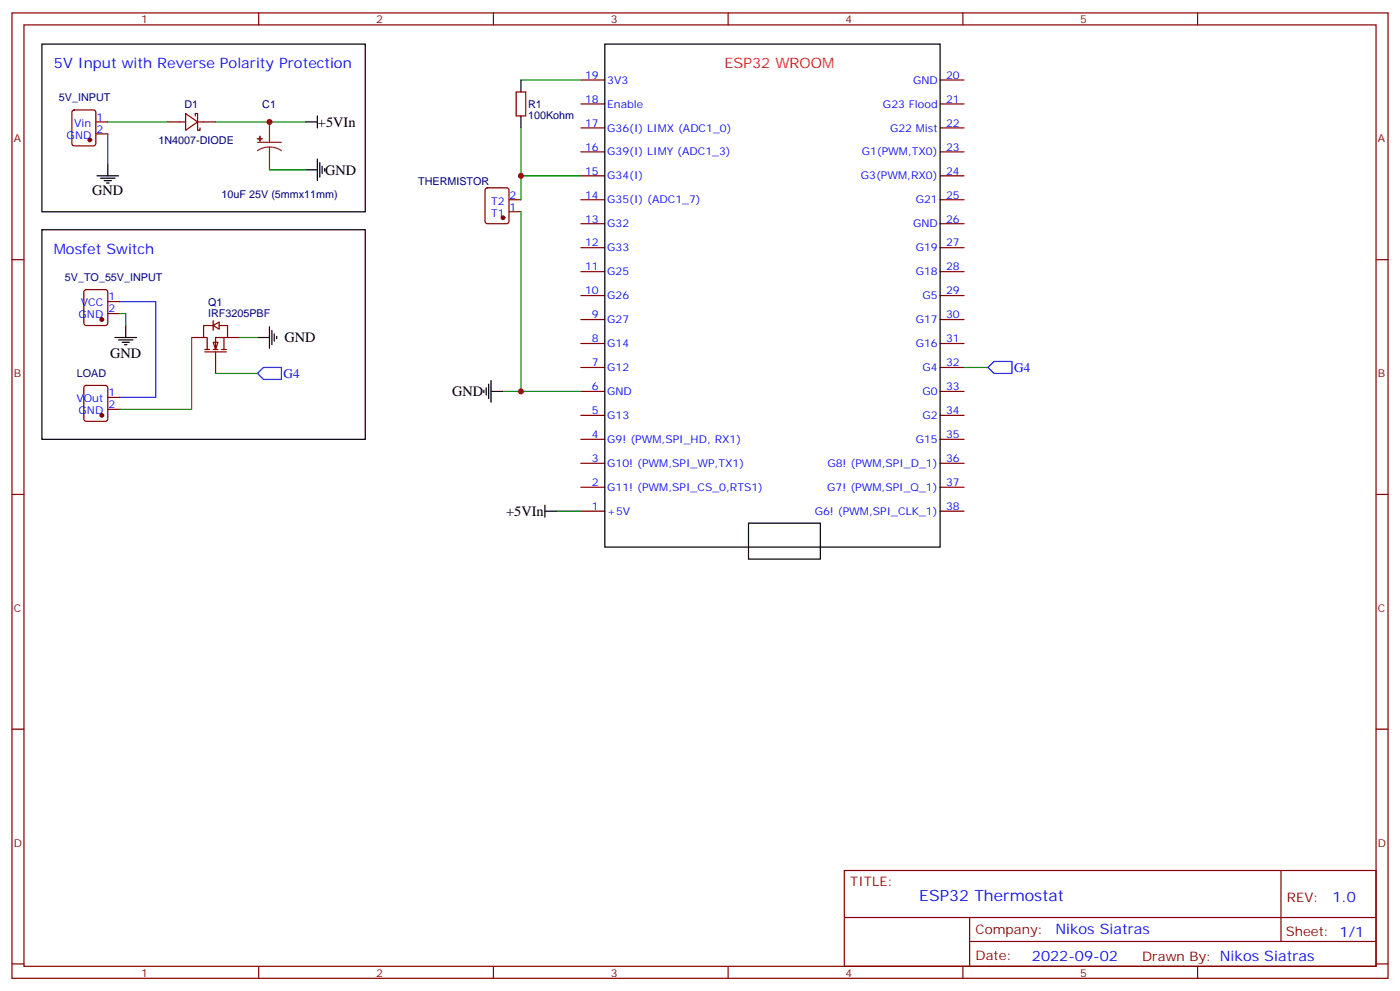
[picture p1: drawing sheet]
<svg xmlns="http://www.w3.org/2000/svg" width="412mm" height="292mm" viewBox="0 0 412 292" stroke-linecap="round" stroke-linejoin="round" font-family="sans-serif">
<g fill="none" stroke="#870000" stroke-width=".35">
<path d="M3.5 3.8h405.4v284.3h-405.4zM7.1 7.3h398.2v277.3h-398.2zM76.2 3.8v3.5M145.3 3.8v3.5M214.5 3.8v3.5M283.6 3.8v3.5M352.8 3.8v3.5M21.4 32.6l.5-.2h5.6l.7 .4v9.5l-.4 .6-5.9 .1-.7-.5v-9.4zM28.2 39.4h3.5M28.2 35.9h3.5M171.1 23.6h7.1M171.1 30.6h7.1"/>
<path d="M171.1 37.7h7.1M276.9 23.6h7.1M276.9 30.6h7.1M276.9 37.7h7.1M143.1 55.5l.5-.2h5.6l.7 .4v9.5l-.4 .6-5.9 .1-.7-.5v-9.4zM149.9 58.8h3.6M171.1 44.7h7.1M171.1 51.8h7.1M171.1 58.8h7.1M276.9 44.7h7.1M276.9 51.8h7.1M276.9 58.8h7.1"/>
<path d="M3.5 76.5h3.6M149.9 62.4h3.6M171.1 65.9h7.1M171.1 73h7.1M276.9 65.9h7.1M276.9 73h7.1M405.3 76.5h3.6M171.1 80h7.1M171.1 87.1h7.1M171.1 94.1h7.1M276.9 80h7.1M276.9 87.1h7.1"/>
<path d="M276.9 94.1h7.1M171.1 101.2h7.1M171.1 108.2h7.1M171.1 115.3h7.1M276.9 101.2h7.1M276.9 108.2h7.1M276.9 115.3h7.1M171.1 122.3h7.1M171.1 129.4h7.1M171.1 136.5h7.1M276.9 122.3h7.1M276.9 129.4h7.1"/>
<path d="M276.9 136.5h7.1M3.5 145.6h3.6M171.1 143.5h7.1M171.1 150.6h7.1M276.9 143.5h7.1M276.9 150.6h7.1M405.3 145.6h3.6M3.5 214.8h3.6M405.3 214.8h3.6M248.7 256.4h156.6v28.2h-156.6zM377.3 256.4v20.9M248.7 270.2h156.5"/>
<path d="M285.6 277.3h119.6M285.6 270.2v14.2M3.5 283.9h3.6M76.2 284.6v3.5M145.3 284.6v3.5M214.5 284.6v3.5M283.6 284.6v3.5M352.8 284.6v3.5M405.3 283.9h3.6"/>
</g>
<g fill="none" stroke="#000" stroke-width=".35">
<path d="M12.3 13h95.3v49.4h-95.3zM178.2 13h98.7v148.1h-98.7zM90 35.9h3.5M93.5 34.1v3.6M28.6 51.8h6.3M29.6 52.5h4.3M30.7 53.2h2.1M31.4 53.9h.7M31.7 48.3v3.5M12.3 67.7h95.3v61.7h-95.3zM142.5 114.9v.7M143.2 114.2v2.1"/>
<path d="M143.9 113.2v4.2M144.6 115.3h3.6M144.6 112.1v6.4M160.5 150.6h3.5M160.5 148.8v3.5M220.5 154.1h21.2v10.6h-21.2z"/>
</g>
<path d="M31.7 39.4v8.9M153.5 37.7v14.1h17.6M153.5 23.6h17.6M153.5 51.8v7M153.5 62.4v52.9h17.6M164 150.6h7.1" fill="none" stroke="#008700" stroke-width=".35"/>
<g fill="#870000" stroke="#870000" stroke-width=".35">
<circle cx="148.2" cy="64.1" r=".53"/>
<circle cx="26.5" cy="41.2" r=".53"/>
</g>
<g fill="#fff" stroke="#870000" stroke-width=".35">
<path d="M62.8 100.8h1.4l-.7 2.1z"/>
<path d="M62.8 95.9l1.8-1.1v2.1z"/>
</g>
<g fill="none" stroke="#870000" stroke-width=".35">
<path d="M49.4 35.9h5.3M54.7 33.4l3.5 2.5-3.5 2.5zM57.5 34.1v-.7h.7v5h.7v-.7M58.2 35.9h5.3M152 27.1h2.9v7h-2.9zM24.9 85.5l.5-.2h5.6l.7 .4v9.5l-.4 .6-5.9 .1-.7-.5v-9.4zM31.7 92.4h3.6M31.7 88.8h3.6M56.4 99.4h3.6M62.8 95.9h-2.8v3.5h1v3.5M62.8 94.5v2.8M64.6 95.9h2.4v3.5h-3.5v3.5"/>
<path d="M66 99.4v3.5M67 99.4h3.6M24.9 113.7l.5-.2h5.6l.7 .5v9.4l-.4 .7h-5.9l-.7-.5v-9.4zM31.7 117.1h3.6M60.3 103.6h6.4M60.3 102.9h1.4M62.8 102.9h1.4M63.5 103.6v6.4M65.3 102.9h1.4M31.7 120.6h3.6"/>
</g>
<path d="M35.3 88.8h10.6v28.3h-10.6M75.8 110l1.8-1.8h5.3v3.6h-5.3zM291 108.2l1.8-1.7h5.3v3.5h-5.3z" fill="none" stroke="#00f" stroke-width=".35"/>
<path d="M31.7 35.9h17.7M63.5 35.9h26.5M79.4 50h10.6M35.3 92.4h1.7v3.5M56.4 99.4v21.2h-21.1M70.6 99.4h5.2M63.5 110h12.3M148.2 115.3h5.3M284 108.2h7" fill="none" stroke="#008700" stroke-width=".35"/>
<g fill="#870000" stroke="#870000" stroke-width=".35">
<circle cx="30" cy="94.1" r=".53"/>
<circle cx="30" cy="122.3" r=".53"/>
</g>
<g fill="none" stroke="#000" stroke-width=".35">
<path d="M153.5 23.6v3.5M153.5 34.1v3.6M90 50h3.5M93.5 46.8v6.4M94.2 47.9v4.2M94.9 49v2.1M95.6 49.7v.7M33.9 99.4h6.3M37 95.9v3.5M75.8 99.4h3.6M79.4 96.2v6.4M80.1 97.3v4.2"/>
<path d="M80.8 98.4v2.1M81.5 99.1v.7M34.9 100.1h4.3M36 100.8h2.1M36.7 101.5h.7"/>
</g>
<g fill="#8c2424" stroke="#8c2424" stroke-width=".35">
<path d="M76.6 40.1v1.5z"/>
<path d="M75.8 40.9h1.5z"/>
</g>
<path d="M79.4 35.9v6M75.8 41.9h7.1M79.4 43.3l-1.9 .3-1.7 .8M79.4 43.3l1.8 .3 1.7 .8M79.4 43.3v6.7" fill="none" stroke="#8c2424" stroke-width=".35"/>
<g fill="#c00">
<circle cx="153.5" cy="51.8" r=".88"/>
<circle cx="153.5" cy="115.3" r=".88"/>
<circle cx="79.4" cy="35.9" r=".88"/>
</g>
<text font-size="4.6" fill="#00f" x="270.8" y="265.4">ESP32 Thermostat</text>
<g font-size="4.2" fill="#00f">
<text x="15.9" y="20">5V Input with Reverse Polarity Protection</text>
<text x="15.9" y="74.7">Mosfet Switch</text>
<text x="392.5" y="265.7">1.0</text>
<text x="310.9" y="275.2">Nikos Siatras</text>
<text x="304" y="283">2022-09-02</text>
</g>
<text font-size="4.2" fill="#f00" x="213.4" y="20">ESP32 WROOM</text>
<g font-size="4.2">
<text x="93.7" y="37.3">+5VIn</text>
<text x="95.8" y="51.4">GND</text>
<text x="27.2" y="57.4">GND</text>
<text x="83.8" y="100.8">GND</text>
<text x="32.5" y="105.5">GND</text>
<text x="133.2" y="116.7">GND</text>
<text x="149.1" y="152">+5VIn</text>
</g>
<g font-size="3.9" fill="#00f">
<text x="83.6" y="111.2">G4</text>
<text x="298.7" y="109.4">G4</text>
</g>
<g font-size="3.9" fill="#800">
<text x="250.5" y="261">TITLE:</text>
<text x="379.1" y="265.7">REV:</text>
<text x="287.4" y="275.2">Company:</text>
<text x="378.7" y="275.8">Sheet: 1/1</text>
<text x="287.4" y="282.9">Date:</text>
<text x="336.4" y="282.9">Drawn By: Nikos Siatras</text>
</g>
<g font-size="3.2" fill="#800">
<text x="41.6" y="6.8">1</text>
<text x="110.8" y="6.8">2</text>
<text x="179.9" y="6.8">3</text>
<text x="249.1" y="6.8">4</text>
<text x="318.2" y="6.8">5</text>
<text x="4.1" y="41.9">A</text>
<text x="405.9" y="41.9">A</text>
<text x="4.1" y="111.1">B</text>
<text x="405.9" y="111.1">B</text>
<text x="4.1" y="180.2">C</text>
<text x="405.9" y="180.2">C</text>
<text x="4.1" y="249.3">D</text>
<text x="405.9" y="249.3">D</text>
<text x="41.6" y="287.6">1</text>
<text x="110.8" y="287.6">2</text>
<text x="179.9" y="287.6">3</text>
<text x="249.1" y="287.6">4</text>
<text x="318.2" y="287.6">5</text>
</g>
<g font-size="3.2" fill="#00f">
<text x="172.4" y="23.2">19</text>
<text x="278.7" y="23.2">20</text>
<text x="178.9" y="24.6">3V3</text>
<text x="268.9" y="24.6">GND</text>
<text x="28.4" y="35.6">1</text>
<text x="172.4" y="30.3">18</text>
<text x="178.9" y="31.7">Enable</text>
<text x="260.1" y="31.7">G23 Flood</text>
<text x="278.7" y="30.3">21</text>
<text x="19.6" y="40.9">GND</text>
<text x="21.9" y="37.3">Vin</text>
<text x="28.4" y="39.1">2</text>
<text x="172.4" y="37.3">17</text>
<text x="178.9" y="38.7">G36(I) LIMX (ADC1_0)</text>
<text x="262.2" y="38.7">G22 Mist</text>
<text x="278.7" y="37.3">22</text>
<text x="172.4" y="44.4">16</text>
<text x="178.9" y="45.8">G39(I) LIMY (ADC1_3)</text>
<text x="253.8" y="45.8">G1(PWM,TX0)</text>
<text x="278.7" y="44.4">23</text>
<text x="172.4" y="51.4">15</text>
<text x="178.9" y="52.8">G34(I)</text>
<text x="253.6" y="52.8">G3(PWM,RX0)</text>
<text x="278.7" y="51.4">24</text>
<text x="150.1" y="58.5">2</text>
<text x="172.4" y="58.5">14</text>
<text x="178.9" y="59.9">G35(I) (ADC1_7)</text>
<text x="269.7" y="59.9">G21</text>
<text x="278.7" y="58.5">25</text>
<text x="144.7" y="63.8">T1</text>
<text x="144.7" y="60.3">T2</text>
<text x="150.1" y="62">1</text>
<text x="172.4" y="65.5">13</text>
<text x="278.7" y="65.5">26</text>
<text x="178.9" y="67">G32</text>
<text x="268.9" y="67">GND</text>
<text x="172.4" y="72.6">12</text>
<text x="178.9" y="74">G33</text>
<text x="269.7" y="74">G19</text>
<text x="278.7" y="72.6">27</text>
<text x="172.4" y="79.7">11</text>
<text x="178.9" y="81.1">G25</text>
<text x="269.7" y="81.1">G18</text>
<text x="278.7" y="79.7">28</text>
<text x="31.9" y="88.5">1</text>
<text x="172.4" y="86.7">10</text>
<text x="178.9" y="88.1">G26</text>
<text x="271.7" y="88.1">G5</text>
<text x="278.7" y="86.7">29</text>
<text x="23.2" y="93.8">GND</text>
<text x="23.8" y="90.2">VCC</text>
<text x="31.9" y="92">2</text>
<text x="174.4" y="93.8">9</text>
<text x="178.9" y="95.2">G27</text>
<text x="269.7" y="95.2">G17</text>
<text x="278.7" y="93.8">30</text>
<text x="174.4" y="100.8">8</text>
<text x="278.7" y="100.8">31</text>
<text x="174.4" y="107.9">7</text>
<text x="178.9" y="102.2">G14</text>
<text x="269.7" y="102.2">G16</text>
<text x="278.7" y="107.9">32</text>
<text x="178.9" y="109.3">G12</text>
<text x="271.7" y="109.3">G4</text>
<text x="22.5" y="118.5">VOut</text>
<text x="31.9" y="116.7">1</text>
<text x="174.4" y="114.9">6</text>
<text x="178.9" y="116.3">GND</text>
<text x="271.7" y="116.3">G0</text>
<text x="278.7" y="114.9">33</text>
<text x="23.2" y="122">GND</text>
<text x="31.9" y="120.2">2</text>
<text x="174.4" y="122">5</text>
<text x="178.9" y="123.4">G13</text>
<text x="271.7" y="123.4">G2</text>
<text x="278.7" y="122">34</text>
<text x="174.4" y="129">4</text>
<text x="178.9" y="130.5">G9! (PWM,SPI_HD, RX1)</text>
<text x="269.7" y="130.5">G15</text>
<text x="278.7" y="129">35</text>
<text x="174.4" y="136.1">3</text>
<text x="178.9" y="137.5">G10! (PWM,SPI_WP,TX1)</text>
<text x="243.7" y="137.5">G8! (PWM,SPI_D_1)</text>
<text x="278.7" y="136.1">36</text>
<text x="174.4" y="143.2">2</text>
<text x="278.7" y="143.2">37</text>
<text x="178.9" y="144.6">G11! (PWM,SPI_CS_0,RTS1)</text>
<text x="243.7" y="144.6">G7! (PWM,SPI_Q_1)</text>
<text x="174.4" y="150.2">1</text>
<text x="178.9" y="151.6">+5V</text>
<text x="240" y="151.6">G6! (PWM,SPI_CLK_1)</text>
<text x="278.7" y="150.2">38</text>
</g>
<g font-size="3.2" fill="#000080">
<text x="17.3" y="29.9">5V_INPUT</text>
<text x="54.3" y="31.8">D1</text>
<text x="77.3" y="31.8">C1</text>
<text x="155.6" y="34.9">100Kohm</text>
<text x="155.6" y="31.8">R1</text>
<text x="46.7" y="42.4">1N4007-DIODE</text>
<text x="65.3" y="58.2">10uF 25V (5mmx11mm)</text>
<text x="123.2" y="54.6">THERMISTOR</text>
<text x="19.1" y="82.8">5V_TO_55V_INPUT</text>
<text x="61.3" y="93.4">IRF3205PBF</text>
<text x="61.3" y="90.2">Q1</text>
<text x="22.6" y="111">LOAD</text>
</g>
</svg>
